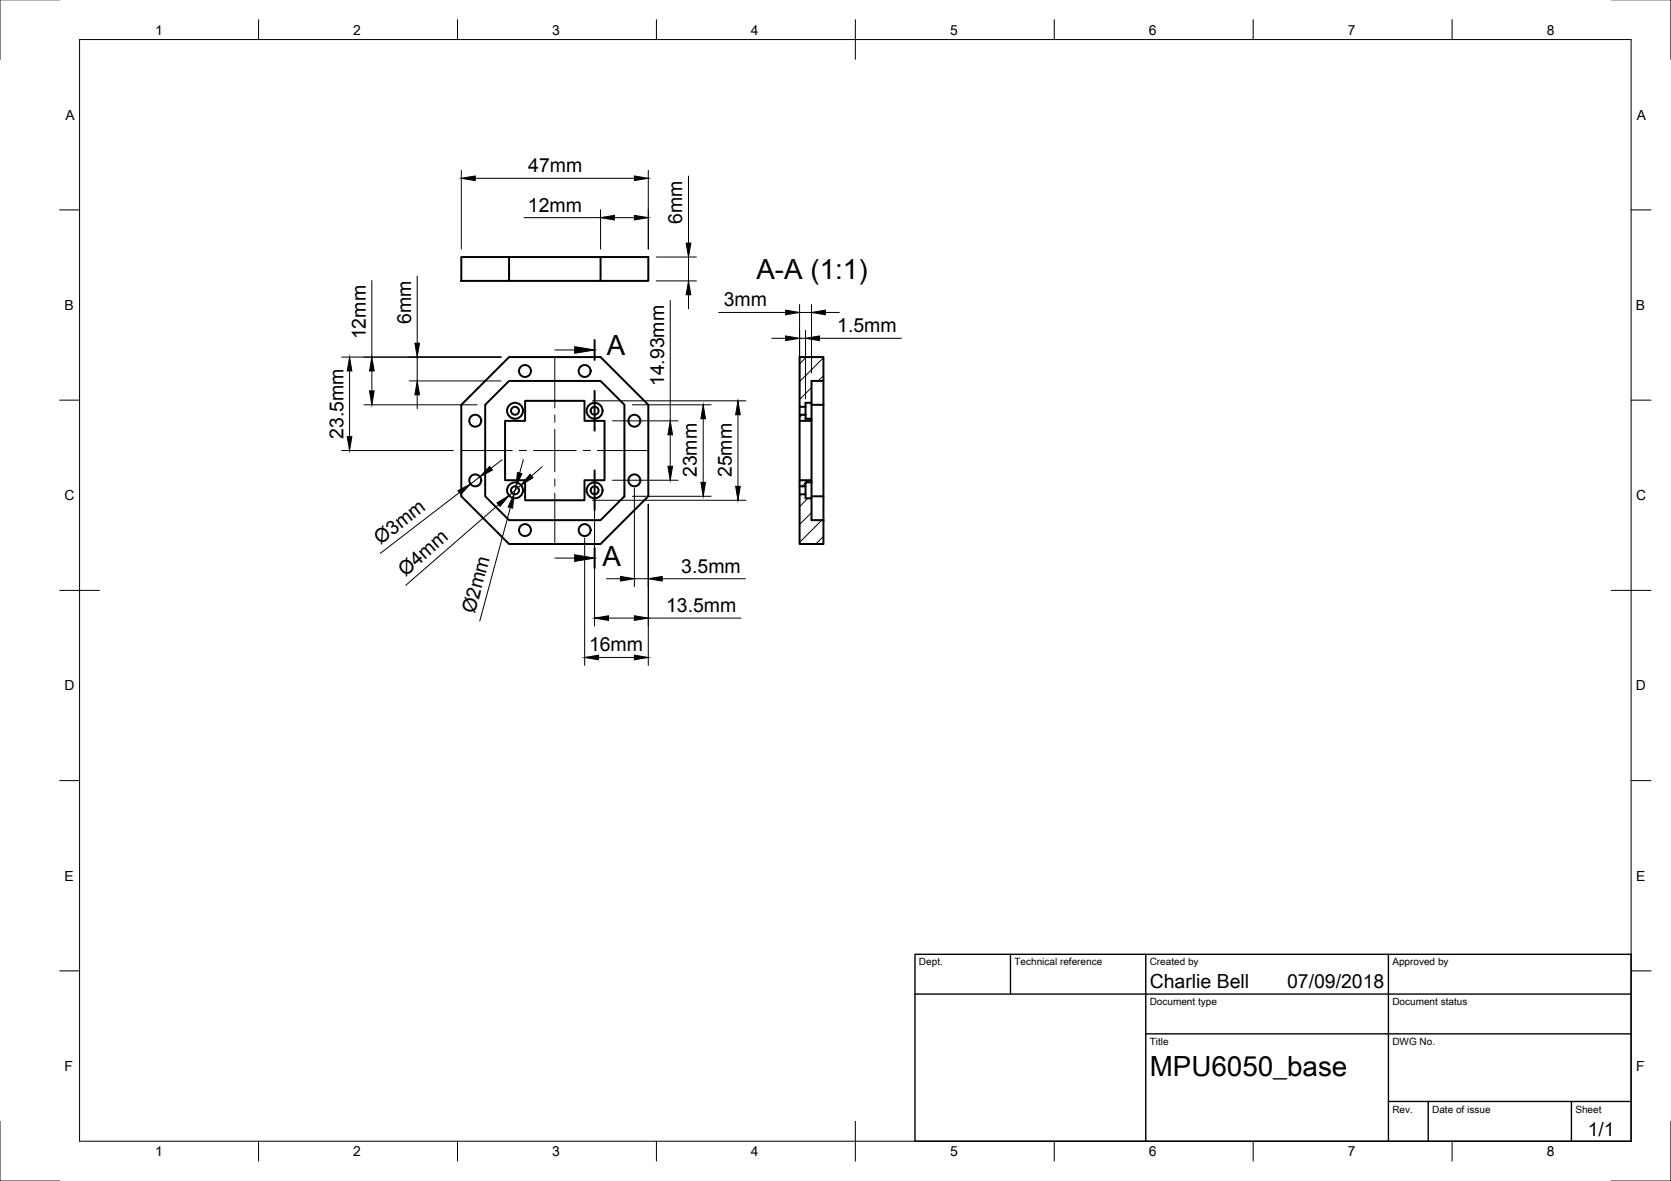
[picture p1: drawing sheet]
<svg xmlns="http://www.w3.org/2000/svg" width="420mm" height="297mm" viewBox="0 0 420 297" stroke-linecap="round" stroke-linejoin="round" font-family="sans-serif">
<!-- layer: Visible -->
<g fill="none" stroke="#000" stroke-width=".5">
<path d="M116 64.6h12v6h-12zM128 70.6h23v-6h12v6h-12M128 64.6h23M201 89.8h6v6h-3v5.5h-1.5v1h-1.5zM207 95.8v35M116 101.8l12-12h23l12 12v23l-12 12h-23l-12-12zM122 101.8l6-6h23l6 6v23l-6 6h-23l-6-6zM132 100.8h15v5.1h5v14.9h-5v5h-15v-5h-5v-14.9h5zM201 104.3h1.5v1h1.5v.6h-3zM201 102.3v2M201 105.9v14.9M202.5 102.3v2"/>
<path d="M204 101.3v4M204 101.8h3M204 105.9v14.9M201 120.8h3v.5h-1.5v1h-1.5zM201 122.3v2M201 124.3h1.5v1h1.5v5.5h3v6h-6zM202.5 122.3v2M204 121.3v4M204 124.8h3"/>
<circle cx="132" cy="93.3" r="1.5"/>
<circle cx="147" cy="93.3" r="1.5"/>
<circle cx="119.5" cy="105.8" r="1.5"/>
<circle cx="129.5" cy="103.3" r="2"/>
<circle cx="129.5" cy="103.3" r="1"/>
<circle cx="149.5" cy="103.3" r="2"/>
<circle cx="149.5" cy="103.3" r="1"/>
<circle cx="159.5" cy="105.8" r="1.5"/>
<circle cx="119.5" cy="120.8" r="1.5"/>
<circle cx="129.5" cy="123.3" r="2"/>
<circle cx="129.5" cy="123.3" r="1"/>
<circle cx="132" cy="133.3" r="1.5"/>
<circle cx="147" cy="133.3" r="1.5"/>
<circle cx="149.5" cy="123.3" r="2"/>
<circle cx="149.5" cy="123.3" r="1"/>
<circle cx="159.5" cy="120.8" r="1.5"/>
</g>
<!-- layer: Border -->
<g fill="none" stroke="#000" stroke-width=".25">
<path d="M0 -.1v15.1M420.1 -.1v15.1M20 9.9h390.1v277.1h-390.1zM65 4.9v5M115 4.9v5M165.1 4.9v5M215.1 4.9v10.1M265.1 4.9v5M315.1 4.9v5M365.1 4.9v5M15 52.8h5M410.1 52.8h5"/>
<path d="M15 100.6h5M410.1 100.6h5M15 148.5h10M405.1 148.5h10M15 196.3h5M410.1 196.3h5M15 244.2h5M410.1 244.2h5M0 282v15h15M65 287v5M115 287v5M165.1 287v5"/>
<path d="M215.1 282v10M265.1 287v5M315.1 287v5M365.1 287v5M420.1 282v15h-15"/>
</g>
<!-- layer: TitleBlock -->
<path d="M230.1 240h180v47h-180zM230.1 250h180M254.1 240v10M288.1 240v47M349.1 240v47M288.1 260h122M349.1 277h61M359.1 277v10M395.1 277v10" fill="none" stroke="#000" stroke-width=".35"/>
<!-- layer: Dimensions -->
<g fill="none" stroke="#000" stroke-width=".25">
<path d="M116 42.8v19.8M119.5 44.8h40M131.8 54.7h19.2M151 52.7v9.9M154.5 54.7h5M163 42.8v19.8M173.1 44.3v16.8M93.5 70.6v19.2M104.9 69.4v16.9M165 64.6h10.1M165 70.6h10.1M168.5 75.6v30.3"/>
<path d="M173.1 64.6v6M173.1 74.2v3.5M180.7 78.6h16.8M201 76.6v23.7M201 78.6h3M204 76.6v17.2M207.5 78.6h3.6M85.9 89.8h40.1M87.9 93.3v16.5M93.5 93.3v5M102.9 95.8h23.1M104.9 89.8v6"/>
<path d="M104.9 99.3v3.5M194 85.1h3.5M201 85.1h1.5M202.5 83.1v17.2M206 85.1h20.7M85.9 113.3h28.1M91.5 101.8h28.5M120.7 119.9l-2.4 1.8M126.2 115.6l-2.7 2.2M131.6 115.6l-.9 3.4M136.3 117.4l-2.6 2.3M149 100.8h38.6"/>
<path d="M154 105.9h16.5M159 101.8h19.8M168.5 109.4v7.9M176.8 105.3v16M185.6 104.3v18M115.5 123.9l-19.9 15.3M125.3 126.9l-23.3 20.3M128.3 127.7l-7.7 28.5M129.8 122.4l-.6 1.9M131 122l-3 2.6M147 135.3v32.1M149 125.8h38.6"/>
<path d="M149.5 125.3v32.2M154 120.8h16.5M159 124.8h19.8M159.5 122.8v24.8M163 126.8v40.6M152.5 145.6h3.5M153 155.5h6.5M159.5 145.6h3.5M163 155.5h23.3M166.5 145.6h20.9M150.5 165.4h9"/>
</g>
<g fill="#000" stroke="#000" stroke-width=".25">
<path d="M116 44.8l3.5-.5v1.1zM151 54.7l3.5-.5v1.1zM159.5 44.3l3.5 .5-3.5 .6zM159.5 54.2l3.5 .5-3.5 .6zM173.1 70.6l.6 3.6h-1.2zM172.5 61.1h1.2l-.6 3.5zM197.5 78l3.5 .6-3.5 .6zM204 78.6l3.5-.6v1.2zM87.9 89.8l.6 3.5h-1.2zM92.9 98.3h1.2l-.6 3.5zM93.5 89.8l.6 3.5h-1.2zM104.9 95.8l.6 3.5h-1.2z"/>
<path d="M104.3 86.3h1.2l-.6 3.5zM197.5 84.5l3.5 .6-3.5 .6zM202.5 85.1l3.5-.6v1.2zM87.3 109.8h1.2l-.6 3.5zM123.1 117.3l.7 .9-3.1 1.7zM130.1 118.8l1.1 .3-1.4 3.3zM133.3 119.3l.7 .9-3 1.8zM167.9 117.3h1.2l-.6 3.5zM168.5 105.9l.6 3.5h-1.2zM176.8 101.8l.6 3.5h-1.2zM185.6 100.8l.5 3.5h-1.1zM115.2 123.4l3.1-1.7-2.4 2.6z"/>
<path d="M125 126.5l3-1.9-2.3 2.8zM129.2 124.3l-.3 3.5-1.1-.3zM176.2 121.3h1.2l-.6 3.5zM185 122.3h1.1l-.5 3.5zM149.5 155.5l3.5-.6v1.1zM156 145l3.5 .6-3.5 .5zM159.5 154.9l3.5 .6-3.5 .5zM163 145.6l3.5-.6v1.1zM147 165.4l3.5-.6v1.1zM159.5 164.8l3.5 .6-3.5 .5z"/>
</g>
<!-- layer: Center Lines -->
<path d="M139.5 89.8v12.8M116 113.3h12.8M130.6 113.3h1.8M134.1 113.3h10.8M139.5 104.4v1.8M139.5 108v10.7M146.6 113.3h1.8M150.2 113.3h12.8M139.5 120.5v1.8M139.5 124v12.8" fill="none" stroke="#000" stroke-width=".25"/>
<!-- layer: Hatching -->
<path d="M202.7 89.8l-1.7 1.7M204 97.5l-3 3M207 90l-6 6M207 94.5l-1.3 1.3M201.7 104.3l-.7 .7M202.5 121.4l-.8 .9M203.2 125.3l-2.2 2.1M203.2 120.8l-.5 .5M204 128.9l-3 3M206.6 130.8l-5.6 5.6M207 134.9l-1.9 1.9" fill="none" stroke="#000" stroke-width=".25"/>
<!-- layer: Annotations -->
<path d="M149.5 98.3v10M149.5 85.5v5M149.5 118.3v10M149.5 137.9v5" fill="none" stroke="#000" stroke-width=".5"/>
<path d="M139.5 88h5M139.5 140.4h5" fill="none" stroke="#000" stroke-width=".25"/>
<path d="M144.5 87.2l5 .8-5 .9zM144.5 139.5l5 .9-5 .8z" fill="#000" stroke="#000" stroke-width=".25"/>
<g font-size="7">
<text x="190.2" y="70.1">A-A (1:1)</text>
<text x="152.6" y="89.3">A</text>
<text x="151.5" y="142.4">A</text>
<text x="289.1" y="270.5">MPU6050_base</text>
</g>
<g font-size="4.9">
<text x="132.8" y="43.3">47mm</text>
<text x="132.7" y="53.2">12mm</text>
<text x="171.6" y="56.3" transform="rotate(-90 171.6 56.3)">6mm</text>
<text x="182" y="77">3mm</text>
<text x="103.3" y="81.5" transform="rotate(-90 103.3 81.5)">6mm</text>
<text x="210.5" y="83.5">1.5mm</text>
<text x="92" y="85.3" transform="rotate(-90 92 85.3)">12mm</text>
<text x="167" y="97.1" transform="rotate(-90 167 97.1)">14.93mm</text>
<text x="86.3" y="110.3" transform="rotate(-90 86.3 110.3)">23.5mm</text>
<text x="175.2" y="120" transform="rotate(-90 175.2 120)">23mm</text>
<text x="184" y="120" transform="rotate(-90 184 120)">25mm</text>
<text x="95.7" y="137.1" transform="rotate(-38 95.7 137.1)">Ø3mm</text>
<text x="171.3" y="144">3.5mm</text>
<text x="101.9" y="145.1" transform="rotate(-41 101.9 145.1)">Ø4mm</text>
<text x="119.4" y="154.5" transform="rotate(-75 119.4 154.5)">Ø2mm</text>
<text x="167.5" y="153.9">13.5mm</text>
<text x="148.1" y="163.8">16mm</text>
<text x="289.1" y="248.5">Charlie Bell</text>
<text x="323.6" y="248.5">07/09/2018</text>
<text x="399.2" y="285.6">1/1</text>
</g>
<g font-size="3.5">
<text x="39" y="8.7">1</text>
<text x="88.8" y="8.7">2</text>
<text x="138.9" y="8.7">3</text>
<text x="188.8" y="8.7">4</text>
<text x="238.9" y="8.7">5</text>
<text x="288.8" y="8.7">6</text>
<text x="338.9" y="8.7">7</text>
<text x="388.9" y="8.7">8</text>
<text x="16.4" y="30.1">A</text>
<text x="411.6" y="30.1">A</text>
<text x="16.2" y="78">B</text>
<text x="411.3" y="78">B</text>
<text x="16.3" y="125.8">C</text>
<text x="411.4" y="125.8">C</text>
<text x="16.2" y="173.7">D</text>
<text x="411.3" y="173.7">D</text>
<text x="16.3" y="221.5">E</text>
<text x="411.4" y="221.5">E</text>
<text x="16.3" y="269.4">F</text>
<text x="411.4" y="269.4">F</text>
<text x="39" y="290.8">1</text>
<text x="88.8" y="290.8">2</text>
<text x="138.9" y="290.8">3</text>
<text x="188.8" y="290.8">4</text>
<text x="238.9" y="290.8">5</text>
<text x="288.8" y="290.8">6</text>
<text x="338.9" y="290.8">7</text>
<text x="388.9" y="290.8">8</text>
</g>
<g font-size="2.5">
<text x="231.1" y="242.8">Dept.</text>
<text x="255.1" y="242.8">Technical reference</text>
<text x="289.1" y="242.8">Created by</text>
<text x="350.1" y="242.8">Approved by</text>
<text x="289.1" y="252.8">Document type</text>
<text x="350.1" y="252.8">Document status</text>
<text x="289.1" y="262.8">Title</text>
<text x="350.1" y="262.8">DWG No.</text>
<text x="350.1" y="279.8">Rev.</text>
<text x="360.1" y="279.8">Date of issue</text>
<text x="396.1" y="279.8">Sheet</text>
</g>
</svg>
